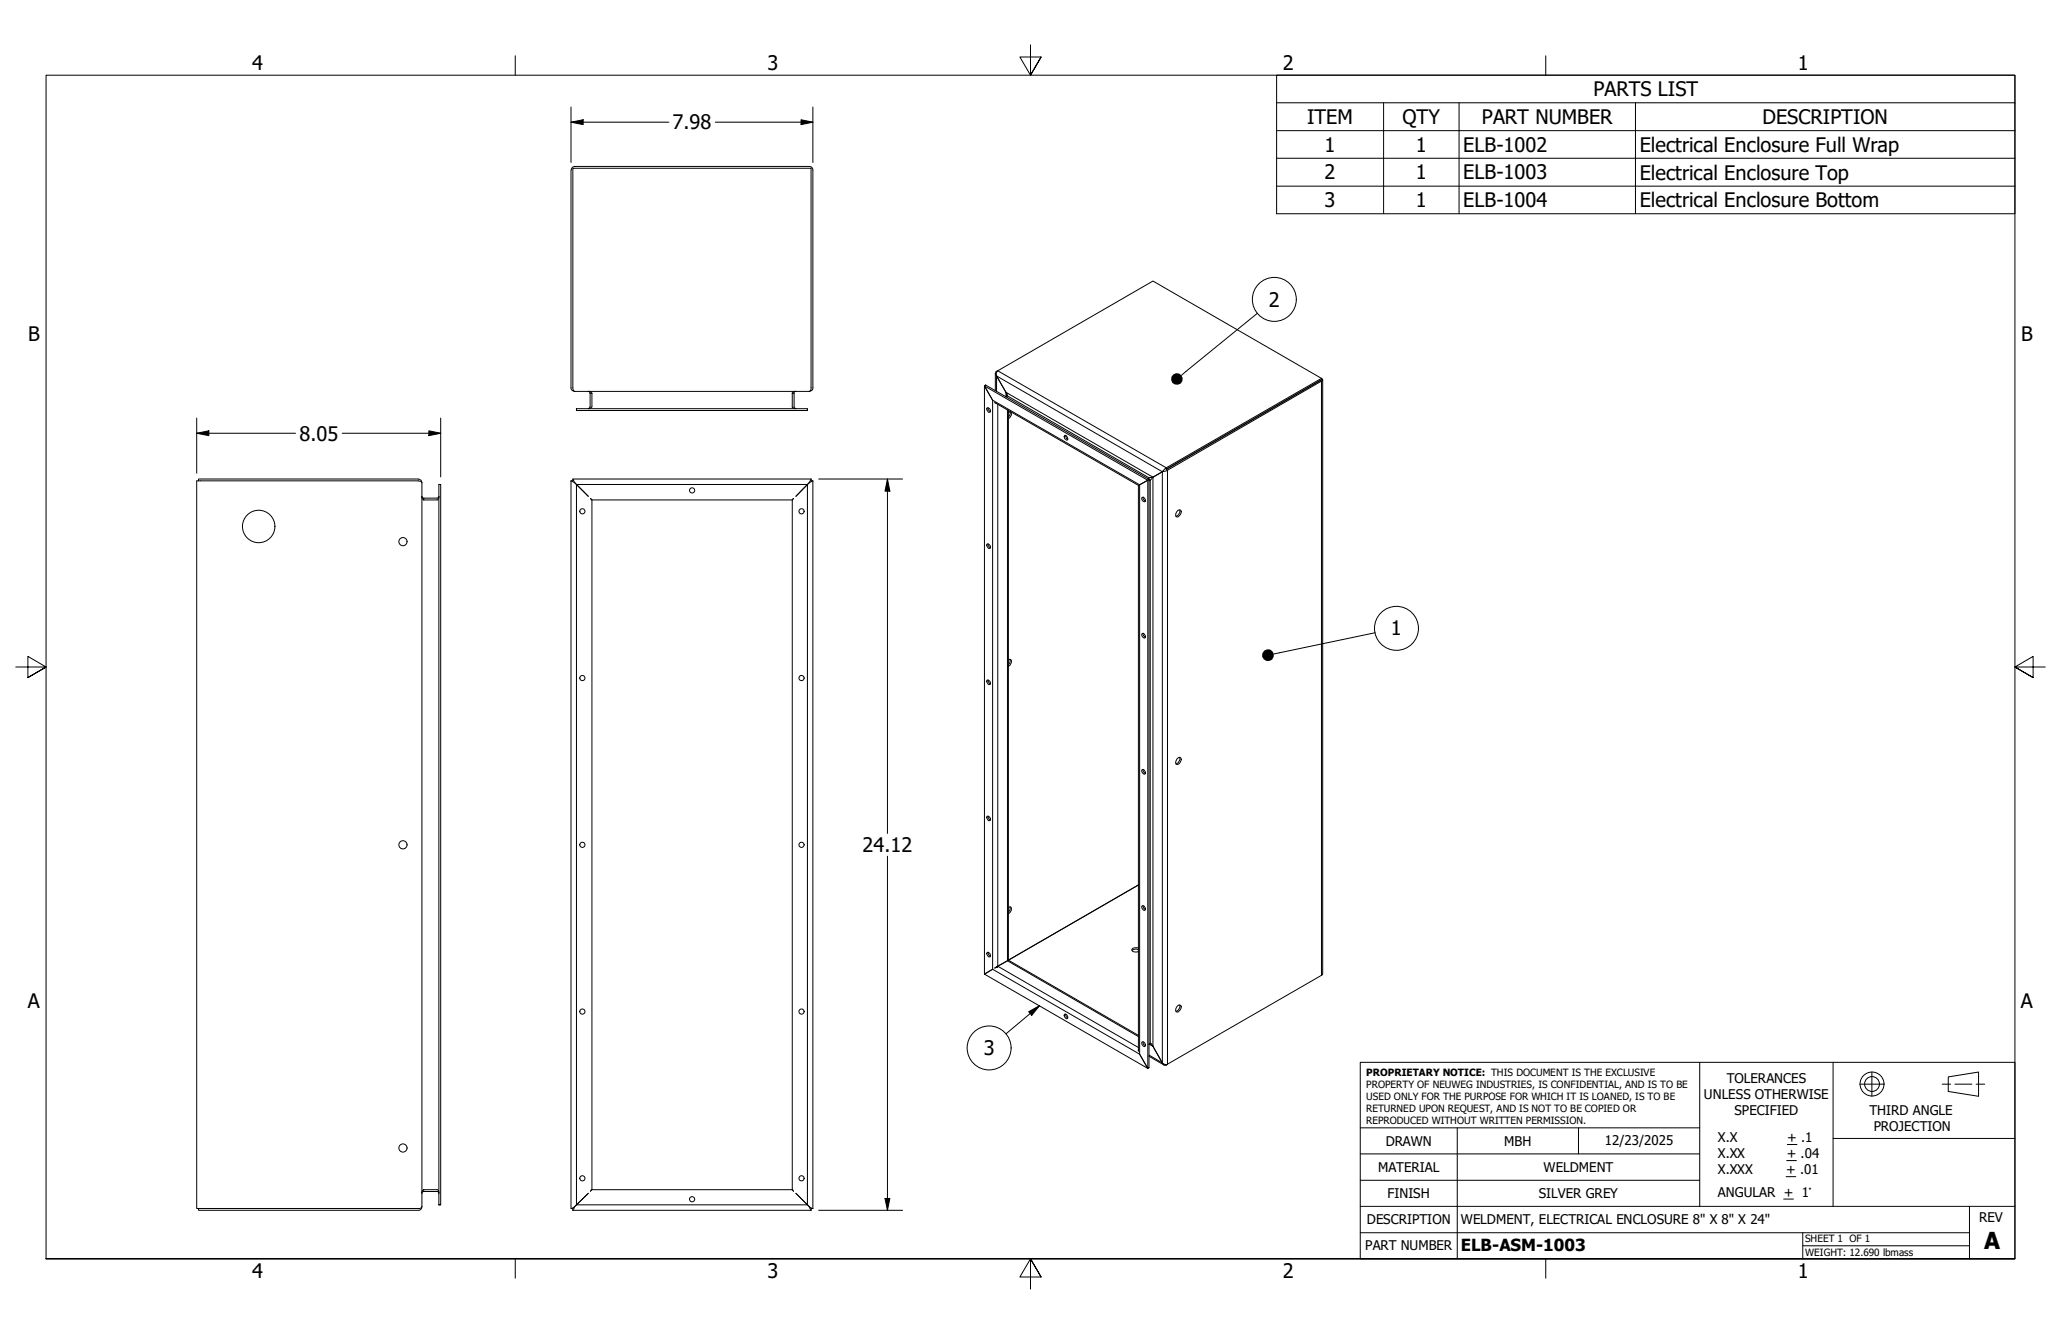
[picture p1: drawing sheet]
<svg xmlns="http://www.w3.org/2000/svg" width="432mm" height="279mm" viewBox="0 0 432 279" stroke-linecap="round" stroke-linejoin="round" font-family="sans-serif">
<!-- layer: Visible (ANSI) -->
<g fill="none" stroke="#000" stroke-width=".21">
<path d="M119.6 35.6v45.8l.3 .4 .5 .2M169.5 34.9h-49.1a.73 .73 0 0 0-.7 .7M169.6 34.9a.73 .73 0 0 1 .7 .7v45.8l-.2 .4-.6 .2M208.5 78.2v3.7M208.8 78.7l2 3.5M209 77.7l32.6-18.8 35.5 20.6-.1 .3-32.4 18.7-1.1 .3M209 77.7a.63 .63 0 0 0-.2 1M209 77.7l-.3 .4 .1 .6M276.6 79.7l-32.3 18.6 32.6-18.7v-.4l-32.6 18.8-.8 .8M277.1 79.6v124.4l-.1 .2-32.4 18.7M120.4 82l-.3-.2-.1-.4v-46.2h49.9v46.3l-.4 .5M120.4 82h49.1"/>
<path d="M120.8 85.6h48.4v.4h-48.4zM120.8 85.6v.4M123.6 82.4v2.8l-.3 .4 .5-.1 .2-.3v-2.8M123.6 82.4l-.3-.4h.4l.3 .4M123.6 82.4h.4M166 82.4h.4v2.9l.4 .3-.7-.1-.1-.2zM166 82.4l.3-.4h.5l-.4 .2v.2M169.2 85.6v.4M206.5 80.6l-.3 .2 34.3 19.8-1.7 .9 1.7-.9v123.2l.2-.2M206.5 80.6l-.3 .2 1.8 3-1.8-3v123.2M206.5 80.6l34.2 19.8M206.8 85.5a.54 .54 0 0 1 .6 .2 .54 .54 0 0 1-.1 .7h-.2l-.3-.5z"/>
<path d="M207 85.4l.1 .4 .4 .4M208.7 84.5l-.3-.2 30.1 17.4M210.8 82.2l.3 .6-.3 .3 .1-.2zM211.3 86.4l.3-.2a.87 .87 0 0 1-.3 1.5M211.3 86v115.1l27.2-15.7-27.2 15.7 27.2 15.8M211.6 86.2v.5l-.3 .6M223.1 91.2a.61 .61 0 0 1 .5 .4 .61 .61 0 0 1-.1 .6l-.4-.3-.2-.5zM223.3 91.2l.1 .6 .3 .2M241.6 99.9l-.6 .7M241.6 99.9l-.9 .2M243.5 98.8l.3-.1-2.2 1.2M243.5 98.8l-1.9 1.1"/>
<path d="M41.6 100.7v-.4h46l.6 .3 .2 .5M88.4 101.1l-.2-.3-.6-.1h-46.4v152.4h46.7l.3-.1 .2-.3M88.4 101.1v151.6M88.8 104.3h2.9l.2-.4-.2 .8h-2.9zM88.8 104.3l-.3-.1-.1-.3 .1 .5 .3 .3M91.9 101.5h.4v150.8h-.4zM91.9 101.5h.4M119.6 100.7l.8 .4M119.6 100.7v152.4h.4v.4M120 100.3l.4 .8M120.4 101.1l2.9 2.8-2.5-2.4v150.8M120.8 101.5h48.4l-2.4 2.4 2.4-2.4v150.8l-2.4-2.4 2.4 2.4h-48.4l2.5-2.4-2.5 2.4"/>
<path d="M123.7 104.4l.3 .3zM124 104.7v144.5M124 104.7h42M166 104.6l.2-.2zM166 104.7v144.5M169.5 101.1l-.3 .4M169.9 100.3l-.4 .8M169.9 100.3h-49.9v.4h-.4M169.9 100.3v.4h.4M170.3 100.7l-.8 .4M170.3 100.7v152.4M206.8 114a.54 .54 0 0 1 .6 .2 .54 .54 0 0 1-.1 .7h-.2l-.3-.5z"/>
<path d="M207 113.9l.1 .4 .4 .4M238.5 101.7h.1M238.5 101.7v118.5M239.3 104.2a.58 .58 0 0 1 .5 .3 .58 .58 0 0 1 0 .6l-.5-.4zM239.5 104.1v.4l.5 .5M240.7 100.4l.3 .2-.3 .1M240.7 100.4l-.2 .2M240.7 100.1v123.5M240.7 100.1l-.2 .2M246.8 106.9l.2-.1a.35 .35 0 0 1 .5 .4l-.3 .7a.49 .49 0 0 1-.8 .2v-.6zM247.1 106.8a1.13 1.13 0 0 1-.7 1.3M211.3 138.2a.39 .39 0 0 1 .6 .1v.4l-.3 .6-.3 .3"/>
<path d="M211.6 138.1v.6l-.3 .5M239.3 132.7a.58 .58 0 0 1 .5 .3 .58 .58 0 0 1 0 .6l-.1 .1-.4-.5zM239.5 132.7v.3l.5 .5M206.8 142.5a.54 .54 0 0 1 .6 .2 .54 .54 0 0 1-.1 .7h-.2l-.3-.5zM207 142.4l.1 .4 .4 .5M246.6 158.9l.6-.3a.9 .9 0 0 1 .2 1 .9 .9 0 0 1-.8 .5l-.3-.3zM247.1 158.6a1.13 1.13 0 0 1-.7 1.4M206.8 171a.54 .54 0 0 1 .6 .2 .54 .54 0 0 1-.1 .7h-.2l-.3-.5zM207 170.9l.1 .4 .4 .5M239.3 161.2a.58 .58 0 0 1 .5 .3 .58 .58 0 0 1 0 .6l-.1 .1-.4-.5zM239.5 161.2v.3l.5 .5M206.9 199.5a.56 .56 0 0 1 .5 .3 .56 .56 0 0 1-.1 .6h-.2l-.3-.5z"/>
<path d="M207 199.5l.1 .3 .4 .5M211.3 190.1l.3-.2a.87 .87 0 0 1-.3 1.5M211.6 189.9v.5l-.3 .6M238.5 198.6l-.8-.1a.47 .47 0 0 0-.6 .4 .47 .47 0 0 0 .6 .5l.8-.1M238.5 198.9l-.5-.1-.8 .3M239.3 189.7a.58 .58 0 0 1 .5 .3 .58 .58 0 0 1 0 .6h-.2l-.3-.4zM239.5 189.7v.4l.5 .4M206.2 204l34.3 19.8-1.7-3 1.7 3 .2-.2M208 203l-1.8 1M208.8 202.6h.1M209 202.4l-.6 .4M209 202.4l-.2 .2"/>
<path d="M211.1 201.2l-2.1 1.2M223 212.5a.53 .53 0 0 1 .6 .2 .53 .53 0 0 1-.1 .7l-.4-.4zM223.3 212.4l.1 .6 .3 .2M239.3 218.2a.61 .61 0 0 1 .6 .3 .61 .61 0 0 1-.1 .7l-.2-.1-.3-.3zM239.5 218.2l.1 .6 .4 .2M240.7 218.7l.3-.2 .2 .1 .4 .5zM241.6 219.1l1.9 3.5M246.8 210.6l.2-.1a.35 .35 0 0 1 .5 .4l-.3 .7a.49 .49 0 0 1-.8 .2v-.6zM247.1 210.5a1.13 1.13 0 0 1-.7 1.3M240.7 221.2l3.2 1.9M243.5 222.6l.5 .3h.6M243.5 222.6a.63 .63 0 0 0 1.1 .3"/>
<path d="M88.4 252.7l-.1 .5-.5 .3h-46.2v-.4M88.8 249.2h2.9l.2 .7-.2-.3h-2.9zM88.8 249.2l-.3 .3-.1 .4 .1-.2 .3-.1M91.9 252.3h.4M120 253.5h49.9M120.4 252.7l-.8 .4M120.4 252.7l-.4 .8M120.8 252.3l-.4 .4M124 249.2l-.3 .3M124 249.2h42M166 249.2l.2 .3M169.2 252.3l.3 .4"/>
<path d="M169.5 252.7l.8 .4M169.5 252.7l.4 .8M170.3 253.1h-.4v.4"/>
<circle cx="54.2" cy="110.3" r="3.4"/>
<circle cx="84.4" cy="113.4" r=".86"/>
<circle cx="122" cy="107.1" r=".54"/>
<circle cx="145" cy="102.7" r=".54"/>
<circle cx="167.9" cy="107.1" r=".54"/>
<circle cx="122" cy="142" r=".54"/>
<circle cx="167.9" cy="142" r=".54"/>
<circle cx="84.4" cy="176.9" r=".86"/>
<circle cx="122" cy="176.9" r=".54"/>
<circle cx="167.9" cy="176.9" r=".54"/>
<circle cx="122" cy="211.9" r=".54"/>
<circle cx="167.9" cy="211.9" r=".54"/>
<circle cx="84.4" cy="240.4" r=".86"/>
<circle cx="122" cy="246.8" r=".54"/>
<circle cx="145" cy="251.2" r=".54"/>
<circle cx="167.9" cy="246.8" r=".54"/>
</g>
<!-- layer: Visible Narrow (ANSI) -->
<g fill="none" stroke="#000" stroke-width=".21">
<path d="M208.8 77.8l.1 .1M209 77.7l35.3 20.3v.3l.3 .2v124.4M276.6 79.7l.3 .1v124.5M208 83.8l30.8 17.7v119.3l-30.8-17.8zM208.8 82v-3.3l34.7 20.1v123.8l-2.8-1.6M209 84.7v117.7l29.5 17M210.8 83.1v-.9l30.8 17.7v119.2l-.9-.4M211.1 85.9v115.3l27.4 15.9M211.1 82.9l29.6 17.2M241 100.6v117.9M208.8 202.6h.1M208.8 202.5v.1"/>
<path d="M244.3 223v.1"/>
</g>
<!-- layer: Symbol (ANSI) -->
<g fill="none" stroke="#000" stroke-width=".21">
<path d="M267.5 21.5v-5.8h154.6v5.8M267.5 21.5h154.6v5.9M267.5 21.5v23.3h154.6v-17.4M267.5 27.4h154.6M267.5 33.1h154.6M267.5 39h154.6M289.9 21.5v23.3M305.7 21.5v23.3M342.6 21.5v23.3M263.5 65.6l-16 13M288.1 132.5l-21.2 4.5M211.8 219.5a4.6 4.6 0 0 0-6.6-4.1 4.6 4.6 0 0 0-.7 7.8 4.6 4.6 0 0 0 7.3-2.9v-.8"/>
<path d="M215.5 211.9l2.3-1.3-1.6 2.1zM217.8 210.6l-7 5.9"/>
<circle cx="267" cy="62.7" r="4.6"/>
<circle cx="292.6" cy="131.6" r="4.6"/>
</g>
<!-- layer: Border (ANSI) -->
<path d="M107.9 11.7v4M215.9 9.4v6.3l-2.2-3.8h4.4l-2.2 3.8 2.2-3.8M323.8 11.7v4M3.3 139.7h6.4l-3.9-2.2v4.4l3.9-2.2-3.9 2.2M428.5 139.7h-6.4l3.9-2.2v4.4l-3.9-2.2 3.9 2.2M9.7 263.7v-248h412.4v248h-412.4h412.4M107.9 263.7v4M218.1 267.5l-2.2-3.8 2.2 3.8h-4.4l2.2-3.8v6.3M323.8 263.7v4" fill="none" stroke="#000" stroke-width=".21"/>
<!-- layer: Title (ANSI) -->
<g fill="none" stroke="#000" stroke-width=".21">
<path d="M285 222.5h137.1v41.2h-137.1zM285 236.2h71.1M305.3 236.2v27.5M330.7 236.2v5.5M356.1 222.5v30.2M374.5 239.7h2M384 222.5v15.9M389.6 227.1h5.1M392.2 224.5v5.1M406.9 227.1h1.8M408.2 225.6l6.3-1.1v5.1l-6.3-1zM409.6 227.1h3.5"/>
<path d="M414 227.1h1.8M422.1 238.4h-38.1v14.3M285 258.2h127.6M285 252.7h137.1M285 247.2h71.1M285 241.7h71.1M373.7 251.1h2M374.2 246.4h2M374.3 243.1h2.1M377.7 258.2v5.5M412.6 252.7v11M377.7 260.9h34.9"/>
<circle cx="392.2" cy="227" r="2.51"/>
<circle cx="392.2" cy="227" r="1.56"/>
</g>
<!-- layer: Symbol (ANSI) -->
<g fill="#000">
<path d="M215.5 211.9l2.3-1.3-1.6 2.1z"/>
<circle cx="246.6" cy="79.4" r="1.24"/>
<circle cx="265.7" cy="137.2" r="1.27"/>
</g>
<!-- layer: Dimension (ANSI) -->
<g fill="none" stroke="#000" stroke-width=".21">
<path d="M119.6 25.6l2.6-.5v1zM119.6 25.6h20.5M119.6 22.4v11.6M149.9 25.6h20.4M167.8 25.1l2.5 .5-2.5 .5zM170.3 22.4v11.6M41.2 90.7l2.6-.5v1zM41.2 90.7h20.7M41.2 87.6v11.5M71.7 90.7h20.6M89.9 90.2l2.4 .5-2.4 .5zM92.3 87.6v12.3"/>
<path d="M171.5 100.3h17.6M185.9 100.3l.5 2.6h-1zM185.9 100.3v74.3M185.9 179.3v74.2M171.5 253.5h17.6M185.4 251h1l-.5 2.5z"/>
</g>
<path d="M119.6 25.6l2.6-.5v1zM167.8 25.1l2.5 .5-2.5 .5zM41.2 90.7l2.6-.5v1zM89.9 90.2l2.4 .5-2.4 .5zM185.9 100.3l.5 2.6h-1zM185.4 251h1l-.5 2.5z" fill="#000"/>
<text font-size="4.9" x="415.7" y="261.6">A</text>
<g font-size="4.2">
<text x="52.8" y="14.7">4</text>
<text x="160.8" y="14.7">3</text>
<text x="268.7" y="14.7">2</text>
<text x="376.7" y="14.7">1</text>
<text x="333.8" y="20.2">PARTS LIST</text>
<text x="140.9" y="27.1">7.98</text>
<text x="273.9" y="26">ITEM</text>
<text x="293.8" y="26">QTY</text>
<text x="310.5" y="26">PART NUMBER</text>
<text x="369.3" y="26">DESCRIPTION</text>
<text x="277.5" y="31.8">1</text>
<text x="296.6" y="31.8">1</text>
<text x="306.6" y="31.8">ELB-1002</text>
<text x="343.5" y="31.9">Electrical Enclosure Full Wrap</text>
<text x="277.5" y="37.6">2</text>
<text x="296.6" y="37.6">1</text>
<text x="306.6" y="37.6">ELB-1003</text>
<text x="343.5" y="37.7">Electrical Enclosure Top</text>
<text x="277.5" y="43.4">3</text>
<text x="296.6" y="43.4">1</text>
<text x="306.6" y="43.4">ELB-1004</text>
<text x="343.5" y="43.4">Electrical Enclosure Bottom</text>
<text x="265.8" y="64.3">2</text>
<text x="5.9" y="71.4">B</text>
<text x="423.5" y="71.4">B</text>
<text x="62.7" y="92.3">8.05</text>
<text x="291.4" y="133.1">1</text>
<text x="180.7" y="178.5">24.12</text>
<text x="5.8" y="211.1">A</text>
<text x="423.4" y="211.1">A</text>
<text x="206.1" y="221">3</text>
<text x="52.8" y="267.7">4</text>
<text x="160.8" y="267.7">3</text>
<text x="268.7" y="267.7">2</text>
<text x="376.7" y="267.7">1</text>
</g>
<text font-size="3.5" x="306.1" y="262">ELB-ASM-1003</text>
<g font-size="2.8">
<text x="361.8" y="226.9">TOLERANCES</text>
<text x="357" y="230.3">UNLESS OTHERWISE</text>
<text x="363.4" y="233.6">SPECIFIED</text>
<text x="391.7" y="233.5">THIRD ANGLE</text>
<text x="290.3" y="240">DRAWN</text>
<text x="315.2" y="240">MBH</text>
<text x="336.2" y="239.8">12/23/2025</text>
<text x="359.9" y="239.3">X.X</text>
<text x="374.5" y="239.3">+ .1</text>
<text x="392.6" y="236.8">PROJECTION</text>
<text x="288.7" y="245.5">MATERIAL</text>
<text x="323.4" y="245.5">WELDMENT</text>
<text x="359.9" y="242.6">X.XX</text>
<text x="359.9" y="245.9">X.XXX</text>
<text x="374.2" y="245.9">+ .01</text>
<text x="374.3" y="242.6">+ .04</text>
<text x="290.7" y="251">FINISH</text>
<text x="322.4" y="251">SILVER GREY</text>
<text x="359.9" y="250.7">ANGULAR + 1°</text>
<text x="286.4" y="256.4">DESCRIPTION</text>
<text x="306.1" y="256.3">WELDMENT, ELECTRICAL ENCLOSURE 8&quot; X 8&quot; X 24&quot;</text>
<text x="414.7" y="256">REV</text>
<text x="286" y="261.9">PART NUMBER</text>
</g>
<g font-size="2.1">
<text x="286.3" y="225.4">PROPRIETARY NOTICE: THIS DOCUMENT IS THE EXCLUSIVE</text>
<text x="286.3" y="227.8">PROPERTY OF NEUWEG INDUSTRIES, IS CONFIDENTIAL, AND IS TO BE</text>
<text x="286.3" y="230.4">USED ONLY FOR THE PURPOSE FOR WHICH IT IS LOANED, IS TO BE</text>
<text x="286.3" y="232.9">RETURNED UPON REQUEST, AND IS NOT TO BE COPIED OR</text>
<text x="286.3" y="235.4">REPRODUCED WITHOUT WRITTEN PERMISSION.</text>
<text x="378.2" y="260.2">SHEET 1 OF 1</text>
<text x="378.2" y="263">WEIGHT: 12.690 lbmass</text>
</g>
</svg>
